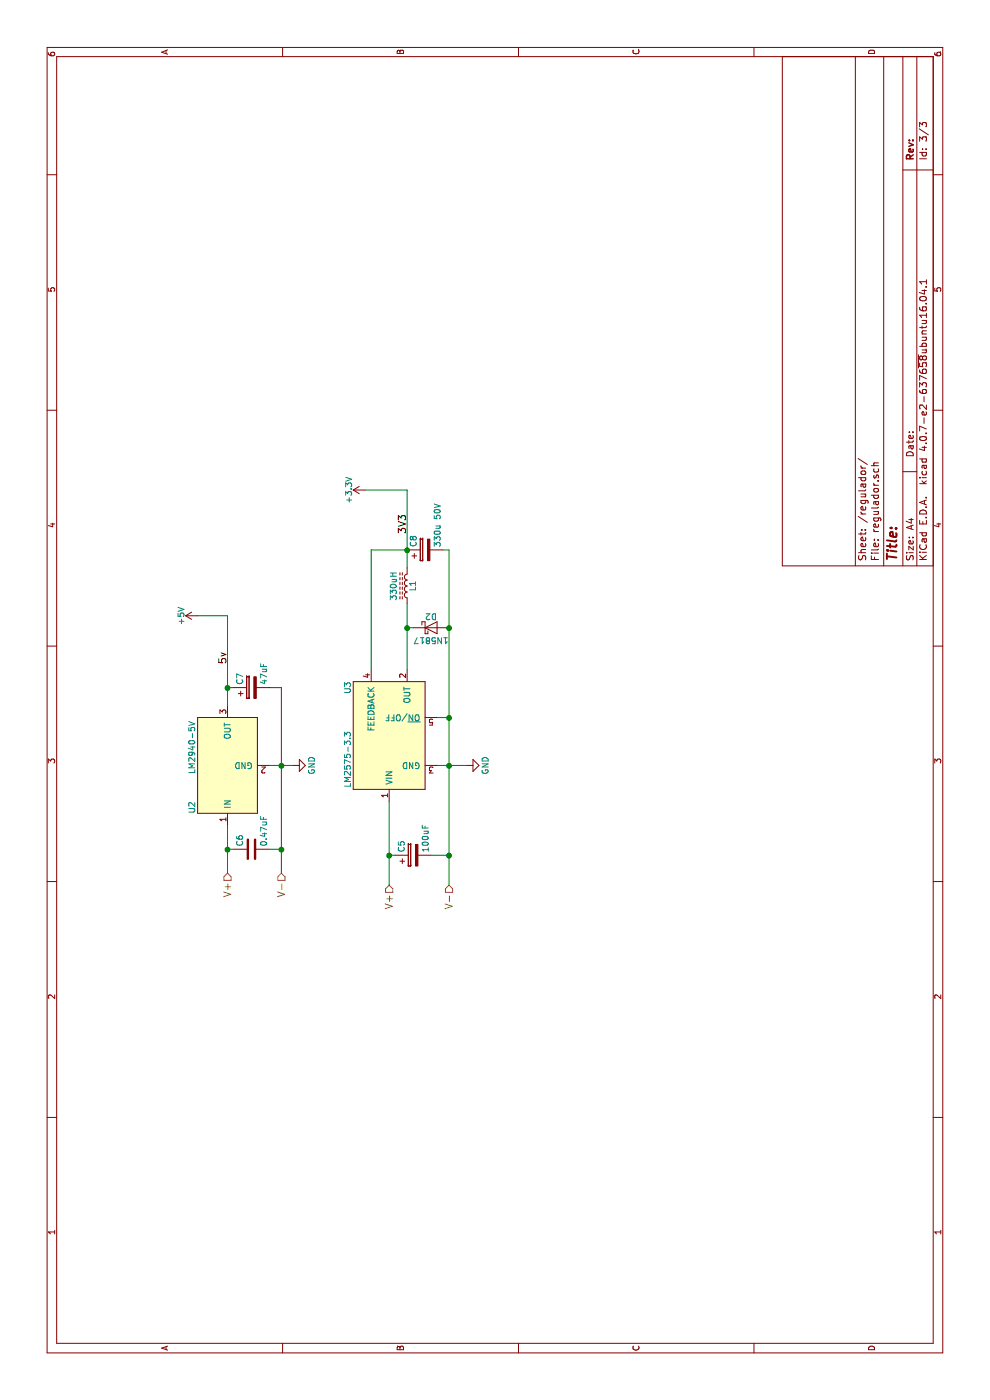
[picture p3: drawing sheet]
EESchema Schematic File Version 2
LIBS:power
LIBS:device
LIBS:switches
LIBS:relays
LIBS:motors
LIBS:transistors
LIBS:conn
LIBS:linear
LIBS:regul
LIBS:74xx
LIBS:cmos4000
LIBS:adc-dac
LIBS:memory
LIBS:xilinx
LIBS:microcontrollers
LIBS:dsp
LIBS:microchip
LIBS:analog_switches
LIBS:motorola
LIBS:texas
LIBS:intel
LIBS:audio
LIBS:interface
LIBS:digital-audio
LIBS:philips
LIBS:display
LIBS:cypress
LIBS:siliconi
LIBS:opto
LIBS:atmel
LIBS:contrib
LIBS:valves
LIBS:bq24004
LIBS:lm2575
LIBS:lm2940
LIBS:cargador-cache
EELAYER 25 0
EELAYER END
$Descr A4 11693 8268
encoding utf-8
Sheet 3 3
Title ""
Date ""
Rev ""
Comp ""
Comment1 ""
Comment2 ""
Comment3 ""
Comment4 ""
$EndDescr
$Comp
L LM2940-5V U2
U 1 1
P 5300 1900
F 0 "U2" H 4950 2200 50  0000 C CNN
F 1 "LM2940-5V" H 5450 2200 50  0000 C CNN
F 2 "TO_SOT_Packages_SMD:SOT-223-3_TabPin2" H 5300 2200 50  0001 C CNN
F 3 "" H 5300 2200 50  0001 C CNN
	1    5300 1900
	1    0    0    -1  
$EndComp
$Comp
L LM2575-3.3 U3
U 1 1
P 5550 3250
F 0 "U3" H 5950 3600 50  0000 C CNN
F 1 "LM2575-3.3" H 5350 3600 50  0000 C CNN
F 2 "TO_SOT_Packages_SMD:TO-263-5_TabPin3" H 5550 3250 50  0001 C CNN
F 3 "" H 5550 3250 50  0001 C CNN
	1    5550 3250
	1    0    0    -1  
$EndComp
Text HLabel 4400 1900 0    60   Input ~ 0
V+
Text HLabel 4400 2350 0    60   Input ~ 0
V-
Wire Wire Line
	4400 1900 4800 1900
Wire Wire Line
	4400 2350 5950 2350
Wire Wire Line
	5300 2250 5300 2450
Text HLabel 4300 3250 0    60   Input ~ 0
V+
Wire Wire Line
	4300 3250 5000 3250
Wire Wire Line
	4300 3750 7100 3750
Wire Wire Line
	5300 3650 5300 3900
Text HLabel 4300 3750 0    60   Input ~ 0
V-
$Comp
L C C6
U 1 1
P 4600 2100
F 0 "C6" H 4625 2200 50  0000 L CNN
F 1 "0.47uF" H 4625 2000 50  0000 L CNN
F 2 "Capacitors_Tantalum_SMD:CP_Tantalum_Case-A_EIA-3216-18_Hand" H 4638 1950 50  0001 C CNN
F 3 "" H 4600 2100 50  0001 C CNN
	1    4600 2100
	1    0    0    -1  
$EndComp
Wire Wire Line
	4600 1950 4600 1900
Connection ~ 4600 1900
Wire Wire Line
	4600 2250 4600 2350
Connection ~ 4600 2350
Connection ~ 5300 2350
Wire Wire Line
	5800 1900 6550 1900
Wire Wire Line
	5950 1950 5950 1900
Connection ~ 5950 1900
Wire Wire Line
	5950 2350 5950 2250
$Comp
L GND #PWR018
U 1 1
P 5300 2450
F 0 "#PWR018" H 5300 2200 50  0001 C CNN
F 1 "GND" H 5300 2300 50  0000 C CNN
F 2 "" H 5300 2450 50  0001 C CNN
F 3 "" H 5300 2450 50  0001 C CNN
	1    5300 2450
	1    0    0    -1  
$EndComp
Text Label 6250 1900 2    60   ~ 0
5v
$Comp
L CP C5
U 1 1
P 4550 3450
F 0 "C5" H 4575 3550 50  0000 L CNN
F 1 "100uF " H 4575 3350 50  0000 L CNN
F 2 "Capacitors_SMD:CP_Elec_6.3x5.3" H 4588 3300 50  0001 C CNN
F 3 "" H 4550 3450 50  0001 C CNN
	1    4550 3450
	1    0    0    -1  
$EndComp
Wire Wire Line
	4550 3300 4550 3250
Connection ~ 4550 3250
Wire Wire Line
	4550 3600 4550 3750
Connection ~ 4550 3750
Wire Wire Line
	5700 3750 5700 3650
Connection ~ 5300 3750
Connection ~ 5700 3750
$Comp
L D_Schottky D2
U 1 1
P 6450 3600
F 0 "D2" H 6450 3700 50  0000 C CNN
F 1 "1N5817" H 6450 3500 50  0000 C CNN
F 2 "Diodes_THT:D_DO-41_SOD81_P7.62mm_Horizontal" H 6450 3600 50  0001 C CNN
F 3 "" H 6450 3600 50  0001 C CNN
	1    6450 3600
	0    1    1    0   
$EndComp
Connection ~ 6450 3400
Connection ~ 6450 3750
Wire Wire Line
	6100 3400 6650 3400
$Comp
L L_Core_Ferrite L1
U 1 1
P 6800 3400
F 0 "L1" V 6750 3400 50  0000 C CNN
F 1 "330uH" V 6910 3400 50  0000 C CNN
F 2 "footprints:Choke_PK0810" H 6800 3400 50  0001 C CNN
F 3 "" H 6800 3400 50  0001 C CNN
	1    6800 3400
	0    -1   -1   0   
$EndComp
Wire Wire Line
	6950 3400 7600 3400
$Comp
L CP C8
U 1 1
P 7100 3550
F 0 "C8" H 7125 3650 50  0000 L CNN
F 1 "330u 50V" H 7125 3450 50  0000 L CNN
F 2 "Capacitors_SMD:CP_Elec_10x10.5" H 7138 3400 50  0001 C CNN
F 3 "" H 7100 3550 50  0001 C CNN
	1    7100 3550
	1    0    0    -1  
$EndComp
Wire Wire Line
	7100 3750 7100 3700
Wire Wire Line
	6100 3100 7100 3100
Wire Wire Line
	7100 3100 7100 3400
Connection ~ 7100 3400
Text Label 7400 3400 2    60   ~ 0
3V3
$Comp
L GND #PWR019
U 1 1
P 5300 3900
F 0 "#PWR019" H 5300 3650 50  0001 C CNN
F 1 "GND" H 5300 3750 50  0000 C CNN
F 2 "" H 5300 3900 50  0001 C CNN
F 3 "" H 5300 3900 50  0001 C CNN
	1    5300 3900
	1    0    0    -1  
$EndComp
Wire Wire Line
	6550 1900 6550 1650
Wire Wire Line
	7600 3400 7600 3050
$Comp
L +5V #PWR020
U 1 1
P 6550 1650
F 0 "#PWR020" H 6550 1500 50  0001 C CNN
F 1 "+5V" H 6550 1790 50  0000 C CNN
F 2 "" H 6550 1650 50  0001 C CNN
F 3 "" H 6550 1650 50  0001 C CNN
	1    6550 1650
	1    0    0    -1  
$EndComp
$Comp
L +3.3V #PWR021
U 1 1
P 7600 3050
F 0 "#PWR021" H 7600 2900 50  0001 C CNN
F 1 "+3.3V" H 7600 3190 50  0000 C CNN
F 2 "" H 7600 3050 50  0001 C CNN
F 3 "" H 7600 3050 50  0001 C CNN
	1    7600 3050
	1    0    0    -1  
$EndComp
$Comp
L CP C7
U 1 1
P 5950 2100
F 0 "C7" H 5975 2200 50  0000 L CNN
F 1 "47uF" H 5975 2000 50  0000 L CNN
F 2 "Capacitors_Tantalum_SMD:CP_Tantalum_Case-C_EIA-6032-28_Hand" H 5988 1950 50  0001 C CNN
F 3 "" H 5950 2100 50  0001 C CNN
	1    5950 2100
	1    0    0    -1  
$EndComp
Wire Wire Line
	6450 3450 6450 3400
$EndSCHEMATC
